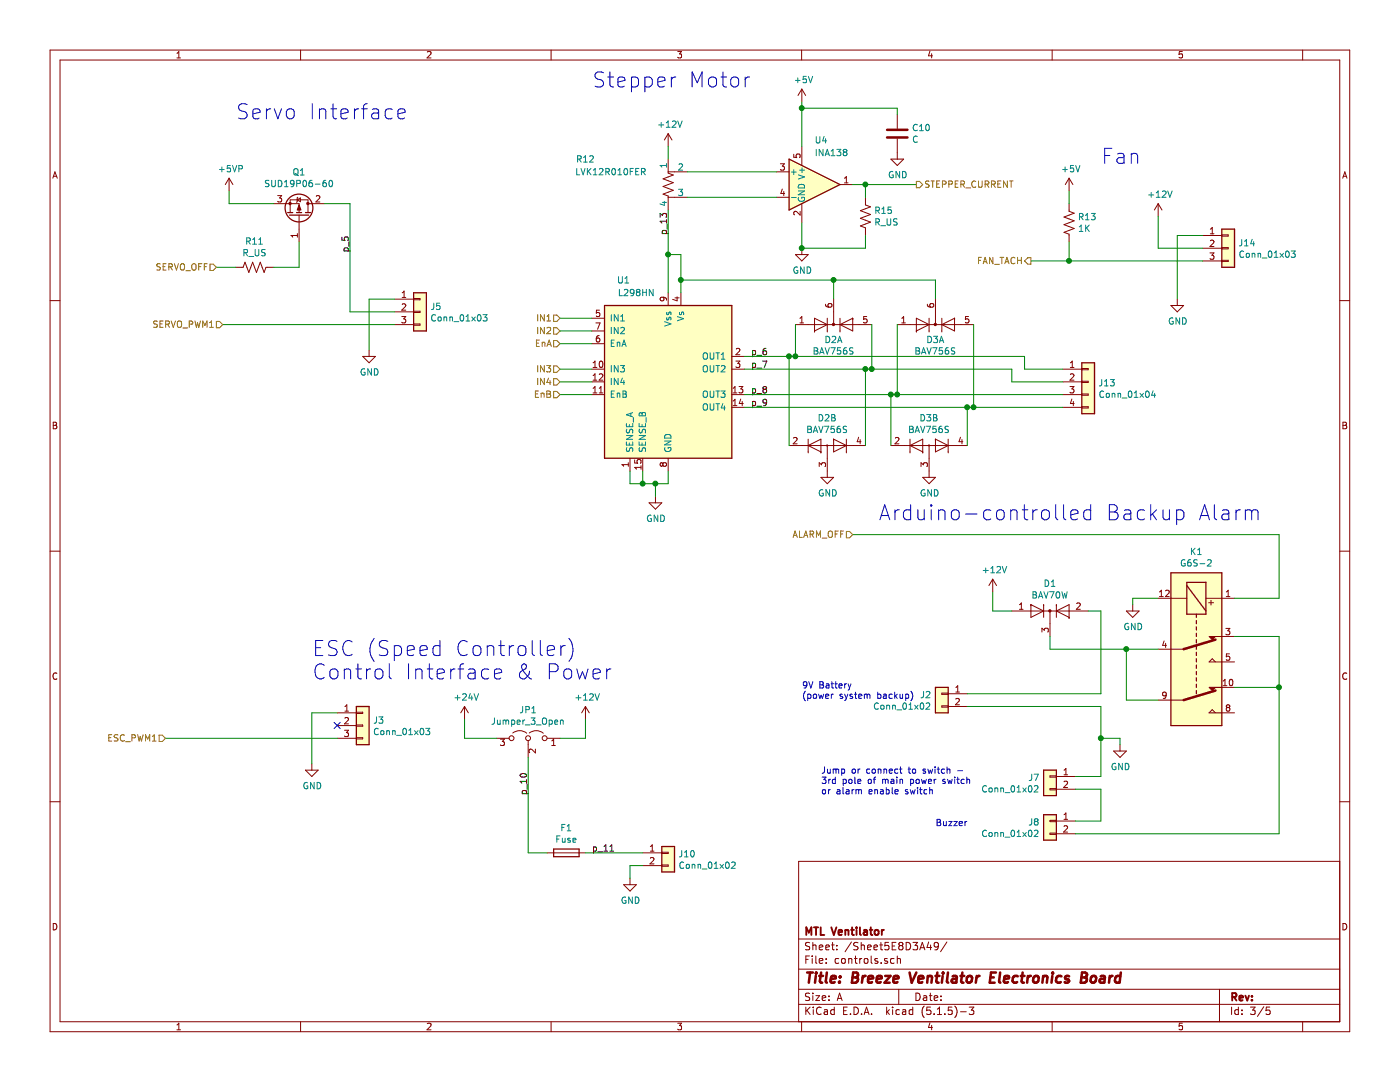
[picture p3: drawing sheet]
EESchema Schematic File Version 4
EELAYER 30 0
EELAYER END
$Descr A 11000 8500
encoding utf-8
Sheet 3 5
Title "Breeze Ventilator Electronics Board"
Date ""
Rev ""
Comp "MTL Ventilator"
Comment1 ""
Comment2 ""
Comment3 ""
Comment4 ""
$EndDescr
$Comp
L Driver_Motor:L298HN U1
U 1 1
P 5250 3000
F 0 "U1" H 4900 3800 50  0000 C CNN
F 1 "L298HN" H 5000 3700 50  0000 C CNN
F 2 "Package_TO_SOT_THT:TO-220-15_P2.54x2.54mm_StaggerOdd_Lead5.84mm_TabDown" H 5300 2350 50  0001 L CNN
F 3 "http://www.st.com/st-web-ui/static/active/en/resource/technical/document/datasheet/CD00000240.pdf" H 5400 3250 50  0001 C CNN
	1    5250 3000
	1    0    0    -1  
$EndComp
Wire Wire Line
	8050 2800 8050 2900
Wire Wire Line
	8050 2900 8350 2900
Wire Wire Line
	8350 3200 7650 3200
Wire Wire Line
	5850 2900 6800 2900
Wire Wire Line
	7950 2900 7950 3000
Wire Wire Line
	7950 3000 8350 3000
Wire Wire Line
	5850 3100 7000 3100
$Comp
L power:GND #PWR0102
U 1 1
P 5150 3900
F 0 "#PWR0102" H 5150 3650 50  0001 C CNN
F 1 "GND" H 5155 3727 50  0000 C CNN
F 2 "" H 5150 3900 50  0001 C CNN
F 3 "" H 5150 3900 50  0001 C CNN
	1    5150 3900
	1    0    0    -1  
$EndComp
$Comp
L power:+12V #PWR0103
U 1 1
P 5250 1150
F 0 "#PWR0103" H 5250 1000 50  0001 C CNN
F 1 "+12V" H 5265 1323 50  0000 C CNN
F 2 "" H 5250 1150 50  0001 C CNN
F 3 "" H 5250 1150 50  0001 C CNN
	1    5250 1150
	1    0    0    -1  
$EndComp
Wire Wire Line
	5250 2300 5250 2000
Wire Wire Line
	5250 2000 5350 2000
Wire Wire Line
	5350 2000 5350 2200
Connection ~ 5250 2000
Wire Wire Line
	5250 3700 5250 3800
Wire Wire Line
	5250 3800 5150 3800
Wire Wire Line
	5050 3800 5050 3700
Wire Wire Line
	5050 3800 4950 3800
Wire Wire Line
	4950 3800 4950 3700
Connection ~ 5050 3800
Wire Wire Line
	5150 3900 5150 3800
Connection ~ 5150 3800
Wire Wire Line
	5150 3800 5050 3800
Wire Wire Line
	4400 3100 4650 3100
Wire Wire Line
	4400 2700 4650 2700
Text HLabel 4400 3100 0    50   Input ~ 0
EnB
Text HLabel 4400 2700 0    50   Input ~ 0
EnA
Wire Wire Line
	4650 2500 4400 2500
Wire Wire Line
	4400 2600 4650 2600
Wire Wire Line
	4650 2900 4400 2900
Wire Wire Line
	4400 3000 4650 3000
Text HLabel 4400 3000 0    50   Input ~ 0
IN4
Text HLabel 4400 2900 0    50   Input ~ 0
IN3
Text HLabel 4400 2600 0    50   Input ~ 0
IN2
Text HLabel 4400 2500 0    50   Input ~ 0
IN1
$Comp
L Connector_Generic:Conn_01x04 J13
U 1 1
P 8550 3000
F 0 "J13" H 8630 2992 50  0000 L CNN
F 1 "Conn_01x04" H 8630 2901 50  0000 L CNN
F 2 "Connector_Molex:Molex_KK-254_AE-6410-04A_1x04_P2.54mm_Vertical" H 8550 3000 50  0001 C CNN
F 3 "~" H 8550 3000 50  0001 C CNN
	1    8550 3000
	1    0    0    -1  
$EndComp
Text Notes 4650 700  0    118  ~ 0
Stepper Motor
$Comp
L Connector_Generic:Conn_01x03 J5
U 1 1
P 3300 2450
F 0 "J5" H 3380 2492 50  0000 L CNN
F 1 "Conn_01x03" H 3380 2401 50  0000 L CNN
F 2 "Connector_Molex:Molex_KK-254_AE-6410-03A_1x03_P2.54mm_Vertical" H 3300 2450 50  0001 C CNN
F 3 "~" H 3300 2450 50  0001 C CNN
	1    3300 2450
	1    0    0    -1  
$EndComp
Wire Wire Line
	3100 2450 2750 2450
Wire Wire Line
	3100 2350 2900 2350
Wire Wire Line
	2900 2350 2900 2750
$Comp
L power:GND #PWR0106
U 1 1
P 2900 2750
F 0 "#PWR0106" H 2900 2500 50  0001 C CNN
F 1 "GND" H 2905 2577 50  0000 C CNN
F 2 "" H 2900 2750 50  0001 C CNN
F 3 "" H 2900 2750 50  0001 C CNN
	1    2900 2750
	1    0    0    -1  
$EndComp
Text HLabel 1750 2550 0    50   Input ~ 0
SERVO_PWM1
Wire Wire Line
	1750 2550 3100 2550
$Comp
L power:+5VP #PWR0110
U 1 1
P 1800 1500
F 0 "#PWR0110" H 1800 1350 50  0001 C CNN
F 1 "+5VP" H 1815 1673 50  0000 C CNN
F 2 "" H 1800 1500 50  0001 C CNN
F 3 "" H 1800 1500 50  0001 C CNN
	1    1800 1500
	1    0    0    -1  
$EndComp
$Comp
L power:+12V #PWR0112
U 1 1
P 9100 1700
F 0 "#PWR0112" H 9100 1550 50  0001 C CNN
F 1 "+12V" H 9115 1873 50  0000 C CNN
F 2 "" H 9100 1700 50  0001 C CNN
F 3 "" H 9100 1700 50  0001 C CNN
	1    9100 1700
	1    0    0    -1  
$EndComp
Wire Wire Line
	8400 2050 9450 2050
Wire Wire Line
	8400 1500 8400 1600
$Comp
L power:+5V #PWR0114
U 1 1
P 8400 1500
F 0 "#PWR0114" H 8400 1350 50  0001 C CNN
F 1 "+5V" H 8415 1673 50  0000 C CNN
F 2 "" H 8400 1500 50  0001 C CNN
F 3 "" H 8400 1500 50  0001 C CNN
	1    8400 1500
	1    0    0    -1  
$EndComp
Wire Wire Line
	8400 1900 8400 2050
$Comp
L Device:R_US R13
U 1 1
P 8400 1750
F 0 "R13" H 8468 1796 50  0000 L CNN
F 1 "1K" H 8468 1705 50  0000 L CNN
F 2 "Resistor_SMD:R_0805_2012Metric_Pad1.15x1.40mm_HandSolder" V 8440 1740 50  0001 C CNN
F 3 "~" H 8400 1750 50  0001 C CNN
	1    8400 1750
	1    0    0    -1  
$EndComp
Connection ~ 8400 2050
Wire Wire Line
	8100 2050 8400 2050
Text HLabel 8100 2050 0    50   Output ~ 0
FAN_TACH
$Comp
L power:GND #PWR0115
U 1 1
P 9250 2350
F 0 "#PWR0115" H 9250 2100 50  0001 C CNN
F 1 "GND" H 9255 2177 50  0000 C CNN
F 2 "" H 9250 2350 50  0001 C CNN
F 3 "" H 9250 2350 50  0001 C CNN
	1    9250 2350
	1    0    0    -1  
$EndComp
Wire Wire Line
	9450 1850 9250 1850
Wire Wire Line
	9100 1950 9100 1700
Wire Wire Line
	9450 1950 9100 1950
$Comp
L Connector_Generic:Conn_01x03 J14
U 1 1
P 9650 1950
F 0 "J14" H 9730 1992 50  0000 L CNN
F 1 "Conn_01x03" H 9730 1901 50  0000 L CNN
F 2 "Connector_Molex:Molex_KK-254_AE-6410-03A_1x03_P2.54mm_Vertical" H 9650 1950 50  0001 C CNN
F 3 "~" H 9650 1950 50  0001 C CNN
	1    9650 1950
	1    0    0    -1  
$EndComp
$Comp
L Connector_Generic:Conn_01x03 J3
U 1 1
P 2850 5700
F 0 "J3" H 2930 5742 50  0000 L CNN
F 1 "Conn_01x03" H 2930 5651 50  0000 L CNN
F 2 "Connector_Molex:Molex_KK-254_AE-6410-03A_1x03_P2.54mm_Vertical" H 2850 5700 50  0001 C CNN
F 3 "~" H 2850 5700 50  0001 C CNN
	1    2850 5700
	1    0    0    -1  
$EndComp
Wire Wire Line
	2650 5600 2450 5600
Wire Wire Line
	2450 5600 2450 6000
$Comp
L power:GND #PWR0116
U 1 1
P 2450 6000
F 0 "#PWR0116" H 2450 5750 50  0001 C CNN
F 1 "GND" H 2455 5827 50  0000 C CNN
F 2 "" H 2450 6000 50  0001 C CNN
F 3 "" H 2450 6000 50  0001 C CNN
	1    2450 6000
	1    0    0    -1  
$EndComp
Text HLabel 1300 5800 0    50   Input ~ 0
ESC_PWM1
Wire Wire Line
	1300 5800 2650 5800
Text Notes 1850 950  0    118  ~ 0
Servo Interface
Text Notes 2450 5350 0    118  ~ 0
ESC (Speed Controller)\nControl Interface & Power
Text Notes 8650 1300 0    118  ~ 0
Fan
Text HLabel 1700 2100 0    50   Input ~ 0
SERVO_OFF
$Comp
L Connector_Generic:Conn_01x02 J10
U 1 1
P 5250 6700
F 0 "J10" H 5330 6692 50  0000 L CNN
F 1 "Conn_01x02" H 5330 6601 50  0000 L CNN
F 2 "Connector_Molex:Molex_KK-254_AE-6410-02A_1x02_P2.54mm_Vertical" H 5250 6700 50  0001 C CNN
F 3 "~" H 5250 6700 50  0001 C CNN
	1    5250 6700
	1    0    0    -1  
$EndComp
Wire Wire Line
	4950 6800 5050 6800
$Comp
L Device:Fuse F1
U 1 1
P 4450 6700
F 0 "F1" V 4253 6700 50  0000 C CNN
F 1 "Fuse" V 4344 6700 50  0000 C CNN
F 2 "ventilator-parts:LittelFuse_clips_01110501Z_10mm_fuse" V 4380 6700 50  0001 C CNN
F 3 "~" H 4450 6700 50  0001 C CNN
	1    4450 6700
	0    1    1    0   
$EndComp
Wire Wire Line
	4600 6700 5050 6700
Wire Wire Line
	4300 6700 4150 6700
Wire Wire Line
	4150 6700 4150 5950
$Comp
L power:+12V #PWR0119
U 1 1
P 4600 5650
F 0 "#PWR0119" H 4600 5500 50  0001 C CNN
F 1 "+12V" H 4615 5823 50  0000 C CNN
F 2 "" H 4600 5650 50  0001 C CNN
F 3 "" H 4600 5650 50  0001 C CNN
	1    4600 5650
	1    0    0    -1  
$EndComp
$Comp
L Device:R_US R11
U 1 1
P 2000 2100
F 0 "R11" V 1795 2100 50  0000 C CNN
F 1 "R_US" V 1886 2100 50  0000 C CNN
F 2 "Resistor_SMD:R_0805_2012Metric_Pad1.15x1.40mm_HandSolder" V 2040 2090 50  0001 C CNN
F 3 "~" H 2000 2100 50  0001 C CNN
	1    2000 2100
	0    1    1    0   
$EndComp
Wire Wire Line
	2150 2100 2350 2100
Wire Wire Line
	2350 2100 2350 1900
Wire Wire Line
	1850 2100 1700 2100
$Comp
L Transistor_FET:SUD19P06-60 Q1
U 1 1
P 2350 1700
F 0 "Q1" V 2693 1700 50  0000 C CNN
F 1 "SUD19P06-60" V 2602 1700 50  0000 C CNN
F 2 "Package_TO_SOT_SMD:TO-252-2" H 2545 1625 50  0001 L CIN
F 3 "https://www.vishay.com/docs/69253/sud19p06.pdf" H 2350 1700 50  0001 C CNN
	1    2350 1700
	0    1    -1   0   
$EndComp
Wire Wire Line
	1800 1500 1800 1600
Wire Wire Line
	1800 1600 2150 1600
Wire Wire Line
	2550 1600 2750 1600
Wire Wire Line
	2750 1600 2750 2450
$Comp
L Device:R_Shunt_US R?
U 1 1
P 5250 1450
AR Path="/5EAFE471/5E8F78A5" Ref="R?"  Part="1" 
AR Path="/5E8D3A4A/5E8F78A5" Ref="R12"  Part="1" 
F 0 "R12" H 4600 1650 50  0000 C CNN
F 1 "LVK12R010FER" H 4800 1550 50  0000 C CNN
F 2 "Resistor_SMD:R_Shunt_Ohmite_LVK12" V 5180 1450 50  0001 C CNN
F 3 "~" H 5250 1450 50  0001 C CNN
	1    5250 1450
	1    0    0    -1  
$EndComp
Wire Wire Line
	5250 1150 5250 1250
Wire Wire Line
	5250 1650 5250 2000
$Comp
L Amplifier_Current:INA138 U?
U 1 1
P 6400 1450
AR Path="/5E93FE23" Ref="U?"  Part="1" 
AR Path="/5E69BAD3/5E93FE23" Ref="U?"  Part="1" 
AR Path="/5EAFE471/5E93FE23" Ref="U?"  Part="1" 
AR Path="/5E8D3A4A/5E93FE23" Ref="U4"  Part="1" 
F 0 "U4" H 6400 1800 50  0000 L CNN
F 1 "INA138" H 6400 1700 50  0000 L CNN
F 2 "Package_TO_SOT_SMD:SOT-23-5" H 6400 1450 50  0001 C CNN
F 3 "http://www.ti.com/lit/ds/symlink/ina138.pdf" H 6400 1455 50  0001 C CNN
F 4 "Digikey Electronics" H 6400 1450 50  0001 C CNN "VN"
F 5 "Texas Instruments" H 6400 1450 50  0001 C CNN "MFN"
F 6 "INA138NA/3K" H 6400 1450 50  0001 C CNN "MPN"
F 7 "296-17936-1-ND" H 6400 1450 50  0001 C CNN "VPN"
	1    6400 1450
	1    0    0    -1  
$EndComp
Wire Wire Line
	7200 1450 6800 1450
$Comp
L power:GND #PWR?
U 1 1
P 6300 1950
AR Path="/5E93FE4C" Ref="#PWR?"  Part="1" 
AR Path="/5E69BAD3/5E93FE4C" Ref="#PWR?"  Part="1" 
AR Path="/5EAFE471/5E93FE4C" Ref="#PWR?"  Part="1" 
AR Path="/5E8D3A4A/5E93FE4C" Ref="#PWR0120"  Part="1" 
F 0 "#PWR0120" H 6300 1700 50  0001 C CNN
F 1 "GND" H 6305 1777 50  0000 C CNN
F 2 "" H 6300 1950 50  0001 C CNN
F 3 "" H 6300 1950 50  0001 C CNN
	1    6300 1950
	1    0    0    -1  
$EndComp
Wire Wire Line
	6300 1950 6300 1750
Wire Wire Line
	6300 800  6300 850 
Text HLabel 7200 1450 2    50   Output ~ 0
STEPPER_CURRENT
$Comp
L Device:R_US R?
U 1 1
P 6800 1700
AR Path="/5E69BAD3/5E93FE63" Ref="R?"  Part="1" 
AR Path="/5EAFE471/5E93FE63" Ref="R?"  Part="1" 
AR Path="/5E8D3A4A/5E93FE63" Ref="R15"  Part="1" 
F 0 "R15" H 6868 1746 50  0000 L CNN
F 1 "R_US" H 6868 1655 50  0000 L CNN
F 2 "Resistor_SMD:R_0805_2012Metric_Pad1.15x1.40mm_HandSolder" V 6840 1690 50  0001 C CNN
F 3 "~" H 6800 1700 50  0001 C CNN
F 4 "Digikey Electronics" H 6800 1700 50  0001 C CNN "VN"
	1    6800 1700
	1    0    0    -1  
$EndComp
Wire Wire Line
	6300 1950 6800 1950
Wire Wire Line
	6800 1950 6800 1850
Wire Wire Line
	6800 1450 6800 1550
Connection ~ 6800 1450
Wire Wire Line
	6800 1450 6700 1450
Wire Wire Line
	5400 1350 6100 1350
Wire Wire Line
	5400 1550 6100 1550
Connection ~ 6300 1950
$Comp
L power:+5V #PWR0121
U 1 1
P 6300 800
F 0 "#PWR0121" H 6300 650 50  0001 C CNN
F 1 "+5V" H 6315 973 50  0000 C CNN
F 2 "" H 6300 800 50  0001 C CNN
F 3 "" H 6300 800 50  0001 C CNN
	1    6300 800 
	1    0    0    -1  
$EndComp
NoConn ~ 2650 5700
$Comp
L Jumper:Jumper_3_Open JP1
U 1 1
P 4150 5800
F 0 "JP1" H 4150 6024 50  0000 C CNN
F 1 "Jumper_3_Open" H 4150 5933 50  0000 C CNN
F 2 "Connector_PinHeader_2.54mm:PinHeader_1x03_P2.54mm_Vertical" H 4150 5800 50  0001 C CNN
F 3 "~" H 4150 5800 50  0001 C CNN
	1    4150 5800
	-1   0    0    -1  
$EndComp
Wire Wire Line
	4400 5800 4600 5800
Wire Wire Line
	4600 5800 4600 5650
Wire Wire Line
	3900 5800 3650 5800
Wire Wire Line
	3650 5800 3650 5650
$Comp
L power:+24V #PWR0122
U 1 1
P 3650 5650
F 0 "#PWR0122" H 3650 5500 50  0001 C CNN
F 1 "+24V" H 3665 5823 50  0000 C CNN
F 2 "" H 3650 5650 50  0001 C CNN
F 3 "" H 3650 5650 50  0001 C CNN
	1    3650 5650
	1    0    0    -1  
$EndComp
$Comp
L Connector_Generic:Conn_01x02 J2
U 1 1
P 7400 5450
F 0 "J2" H 7480 5442 50  0000 L CNN
F 1 "Conn_01x02" H 7480 5351 50  0000 L CNN
F 2 "Connector_Molex:Molex_KK-254_AE-6410-02A_1x02_P2.54mm_Vertical" H 7400 5450 50  0001 C CNN
F 3 "~" H 7400 5450 50  0001 C CNN
	1    7400 5450
	-1   0    0    -1  
$EndComp
$Comp
L Relay:G6S-2 K?
U 1 1
P 9400 5100
AR Path="/5EAFE471/5E95E0E5" Ref="K?"  Part="1" 
AR Path="/5E8D3A4A/5E95E0E5" Ref="K1"  Part="1" 
F 0 "K1" V 8633 5100 50  0000 C CNN
F 1 "G6S-2" V 8724 5100 50  0000 C CNN
F 2 "Relay_SMD:Relay_DPDT_Omron_G6S-2F" H 9400 5100 50  0001 L CNN
F 3 "http://omronfs.omron.com/en_US/ecb/products/pdf/en-g6s.pdf" H 9400 5100 50  0001 C CNN
	1    9400 5100
	0    1    1    0   
$EndComp
Text HLabel 6700 4200 0    50   Input ~ 0
ALARM_OFF
Wire Wire Line
	6700 4200 10050 4200
Wire Wire Line
	10050 4200 10050 4700
Wire Wire Line
	10050 4700 9700 4700
$Comp
L power:GND #PWR013
U 1 1
P 8900 4750
F 0 "#PWR013" H 8900 4500 50  0001 C CNN
F 1 "GND" H 8905 4577 50  0000 C CNN
F 2 "" H 8900 4750 50  0001 C CNN
F 3 "" H 8900 4750 50  0001 C CNN
	1    8900 4750
	1    0    0    -1  
$EndComp
Wire Wire Line
	8900 4750 8900 4700
Wire Wire Line
	8900 4700 9100 4700
Wire Wire Line
	9700 5000 10050 5000
Wire Wire Line
	10050 5000 10050 5400
Wire Wire Line
	8250 5000 8250 5100
Wire Wire Line
	8250 5100 8850 5100
Wire Wire Line
	7950 4800 7800 4800
Wire Wire Line
	7800 4800 7800 4650
$Comp
L power:+12V #PWR011
U 1 1
P 7800 4650
F 0 "#PWR011" H 7800 4500 50  0001 C CNN
F 1 "+12V" H 7815 4823 50  0000 C CNN
F 2 "" H 7800 4650 50  0001 C CNN
F 3 "" H 7800 4650 50  0001 C CNN
	1    7800 4650
	1    0    0    -1  
$EndComp
Wire Wire Line
	8650 5450 8650 4800
Wire Wire Line
	8650 4800 8550 4800
$Comp
L Device:C C10
U 1 1
P 7050 1050
F 0 "C10" H 7165 1096 50  0000 L CNN
F 1 "C" H 7165 1005 50  0000 L CNN
F 2 "Capacitor_SMD:C_0805_2012Metric_Pad1.15x1.40mm_HandSolder" H 7088 900 50  0001 C CNN
F 3 "~" H 7050 1050 50  0001 C CNN
	1    7050 1050
	1    0    0    -1  
$EndComp
Wire Wire Line
	6300 850  7050 850 
Wire Wire Line
	7050 850  7050 900 
Connection ~ 6300 850 
Wire Wire Line
	6300 850  6300 1150
$Comp
L power:GND #PWR?
U 1 1
P 7050 1200
AR Path="/5E9DEB7E" Ref="#PWR?"  Part="1" 
AR Path="/5E69BAD3/5E9DEB7E" Ref="#PWR?"  Part="1" 
AR Path="/5EAFE471/5E9DEB7E" Ref="#PWR?"  Part="1" 
AR Path="/5E8D3A4A/5E9DEB7E" Ref="#PWR010"  Part="1" 
F 0 "#PWR010" H 7050 950 50  0001 C CNN
F 1 "GND" H 7055 1027 50  0000 C CNN
F 2 "" H 7050 1200 50  0001 C CNN
F 3 "" H 7050 1200 50  0001 C CNN
	1    7050 1200
	1    0    0    -1  
$EndComp
Text Notes 6900 4100 0    118  ~ 0
Arduino-controlled Backup Alarm
Wire Wire Line
	8850 5100 8850 5500
Wire Wire Line
	8850 5500 9100 5500
Connection ~ 8850 5100
Wire Wire Line
	8850 5100 9100 5100
Wire Wire Line
	9700 5400 10050 5400
Connection ~ 10050 5400
Wire Wire Line
	10050 5400 10050 6550
Text Notes 6300 5500 0    50   ~ 0
9V Battery\n(power system backup)
Text Notes 6450 6250 0    50   ~ 0
Jump or connect to switch -\n3rd pole of main power switch\nor alarm enable switch
Wire Wire Line
	8650 6450 8450 6450
Wire Wire Line
	8650 6200 8650 6450
Wire Wire Line
	8450 6200 8650 6200
$Comp
L Connector_Generic:Conn_01x02 J8
U 1 1
P 8250 6450
F 0 "J8" H 8330 6442 50  0000 L CNN
F 1 "Conn_01x02" H 8330 6351 50  0000 L CNN
F 2 "Connector_Molex:Molex_KK-254_AE-6410-02A_1x02_P2.54mm_Vertical" H 8250 6450 50  0001 C CNN
F 3 "~" H 8250 6450 50  0001 C CNN
	1    8250 6450
	-1   0    0    -1  
$EndComp
Wire Wire Line
	8650 5800 8650 5550
Connection ~ 8650 5800
Wire Wire Line
	8800 5800 8650 5800
Wire Wire Line
	8800 5850 8800 5800
$Comp
L power:GND #PWR012
U 1 1
P 8800 5850
F 0 "#PWR012" H 8800 5600 50  0001 C CNN
F 1 "GND" H 8805 5677 50  0000 C CNN
F 2 "" H 8800 5850 50  0001 C CNN
F 3 "" H 8800 5850 50  0001 C CNN
	1    8800 5850
	1    0    0    -1  
$EndComp
Wire Wire Line
	8650 6100 8650 5800
Wire Wire Line
	8450 6100 8650 6100
$Comp
L Connector_Generic:Conn_01x02 J7
U 1 1
P 8250 6100
F 0 "J7" H 8330 6092 50  0000 L CNN
F 1 "Conn_01x02" H 8330 6001 50  0000 L CNN
F 2 "Connector_Molex:Molex_KK-254_AE-6410-02A_1x02_P2.54mm_Vertical" H 8250 6100 50  0001 C CNN
F 3 "~" H 8250 6100 50  0001 C CNN
	1    8250 6100
	-1   0    0    -1  
$EndComp
Wire Wire Line
	10050 6550 8450 6550
Wire Wire Line
	7600 5550 8650 5550
Text Notes 7350 6500 0    50   ~ 0
Buzzer
Text Label 2750 1850 3    50   ~ 0
p_5
Text Label 5900 2800 0    50   ~ 0
p_6
Text Label 5900 2900 0    50   ~ 0
p_7
Text Label 5900 3100 0    50   ~ 0
p_8
Text Label 5900 3200 0    50   ~ 0
p_9
Text Label 4650 6700 0    50   ~ 0
p_11
Text Label 5250 1850 1    50   ~ 0
p_13
Text Label 4150 6250 1    50   ~ 0
p_10
Wire Wire Line
	6850 2550 6850 2900
Connection ~ 6850 2900
Wire Wire Line
	6850 2900 7950 2900
Wire Wire Line
	6250 2550 6250 2800
Connection ~ 6250 2800
Wire Wire Line
	7050 2550 7050 3100
Connection ~ 7050 3100
Wire Wire Line
	7050 3100 8350 3100
Wire Wire Line
	7650 2550 7650 3200
Connection ~ 7650 3200
Wire Wire Line
	7650 3200 7600 3200
Wire Wire Line
	6250 2800 8050 2800
$Comp
L Diode:BAV756S D2
U 1 1
P 6550 2550
F 0 "D2" H 6550 2673 50  0000 C CNN
F 1 "BAV756S" H 6550 2764 50  0000 C CNN
F 2 "Package_TO_SOT_SMD:SOT-363_SC-70-6" H 6550 2150 50  0001 C CNN
F 3 "https://assets.nexperia.com/documents/data-sheet/BAV756S_BAW56_SER.pdf" H 6550 2150 50  0001 C CNN
	1    6550 2550
	1    0    0    1   
$EndComp
$Comp
L Diode:BAV756S D3
U 1 1
P 7350 2550
F 0 "D3" H 7350 2673 50  0000 C CNN
F 1 "BAV756S" H 7350 2764 50  0000 C CNN
F 2 "Package_TO_SOT_SMD:SOT-363_SC-70-6" H 7350 2150 50  0001 C CNN
F 3 "https://assets.nexperia.com/documents/data-sheet/BAV756S_BAW56_SER.pdf" H 7350 2150 50  0001 C CNN
	1    7350 2550
	1    0    0    1   
$EndComp
$Comp
L Diode:BAV756S D2
U 2 1
P 6500 3500
F 0 "D2" H 6500 3716 50  0000 C CNN
F 1 "BAV756S" H 6500 3625 50  0000 C CNN
F 2 "Package_TO_SOT_SMD:SOT-363_SC-70-6" H 6500 3100 50  0001 C CNN
F 3 "https://assets.nexperia.com/documents/data-sheet/BAV756S_BAW56_SER.pdf" H 6500 3100 50  0001 C CNN
	2    6500 3500
	1    0    0    -1  
$EndComp
$Comp
L Diode:BAV756S D3
U 2 1
P 7300 3500
F 0 "D3" H 7300 3716 50  0000 C CNN
F 1 "BAV756S" H 7300 3625 50  0000 C CNN
F 2 "Package_TO_SOT_SMD:SOT-363_SC-70-6" H 7300 3100 50  0001 C CNN
F 3 "https://assets.nexperia.com/documents/data-sheet/BAV756S_BAW56_SER.pdf" H 7300 3100 50  0001 C CNN
	2    7300 3500
	1    0    0    -1  
$EndComp
Wire Wire Line
	6200 3500 6200 2800
Wire Wire Line
	5850 2800 6200 2800
Connection ~ 6200 2800
Wire Wire Line
	6200 2800 6250 2800
Wire Wire Line
	6800 3500 6800 2900
Connection ~ 6800 2900
Wire Wire Line
	6800 2900 6850 2900
Wire Wire Line
	7000 3500 7000 3100
Connection ~ 7000 3100
Wire Wire Line
	7000 3100 7050 3100
Wire Wire Line
	7600 3500 7600 3200
Connection ~ 7600 3200
Wire Wire Line
	7600 3200 5850 3200
$Comp
L power:GND #PWR016
U 1 1
P 6500 3700
F 0 "#PWR016" H 6500 3450 50  0001 C CNN
F 1 "GND" H 6505 3527 50  0000 C CNN
F 2 "" H 6500 3700 50  0001 C CNN
F 3 "" H 6500 3700 50  0001 C CNN
	1    6500 3700
	1    0    0    -1  
$EndComp
$Comp
L power:GND #PWR018
U 1 1
P 7300 3700
F 0 "#PWR018" H 7300 3450 50  0001 C CNN
F 1 "GND" H 7305 3527 50  0000 C CNN
F 2 "" H 7300 3700 50  0001 C CNN
F 3 "" H 7300 3700 50  0001 C CNN
	1    7300 3700
	1    0    0    -1  
$EndComp
$Comp
L Diode:BAV70W D1
U 1 1
P 8250 4800
F 0 "D1" H 8250 5016 50  0000 C CNN
F 1 "BAV70W" H 8250 4925 50  0000 C CNN
F 2 "Package_TO_SOT_SMD:SOT-323_SC-70" H 8250 4800 50  0001 C CNN
F 3 "https://assets.nexperia.com/documents/data-sheet/BAV70_SER.pdf" H 8250 4800 50  0001 C CNN
	1    8250 4800
	1    0    0    -1  
$EndComp
Wire Wire Line
	9250 1850 9250 2350
Wire Wire Line
	7350 2350 7350 2200
Wire Wire Line
	7350 2200 6550 2200
Connection ~ 5350 2200
Wire Wire Line
	5350 2200 5350 2300
Wire Wire Line
	6550 2350 6550 2200
Connection ~ 6550 2200
Wire Wire Line
	6550 2200 5350 2200
Wire Wire Line
	4950 6800 4950 6900
$Comp
L power:GND #PWR0118
U 1 1
P 4950 6900
F 0 "#PWR0118" H 4950 6650 50  0001 C CNN
F 1 "GND" H 4955 6727 50  0000 C CNN
F 2 "" H 4950 6900 50  0001 C CNN
F 3 "" H 4950 6900 50  0001 C CNN
	1    4950 6900
	1    0    0    -1  
$EndComp
Wire Wire Line
	7600 5450 8650 5450
$EndSCHEMATC
